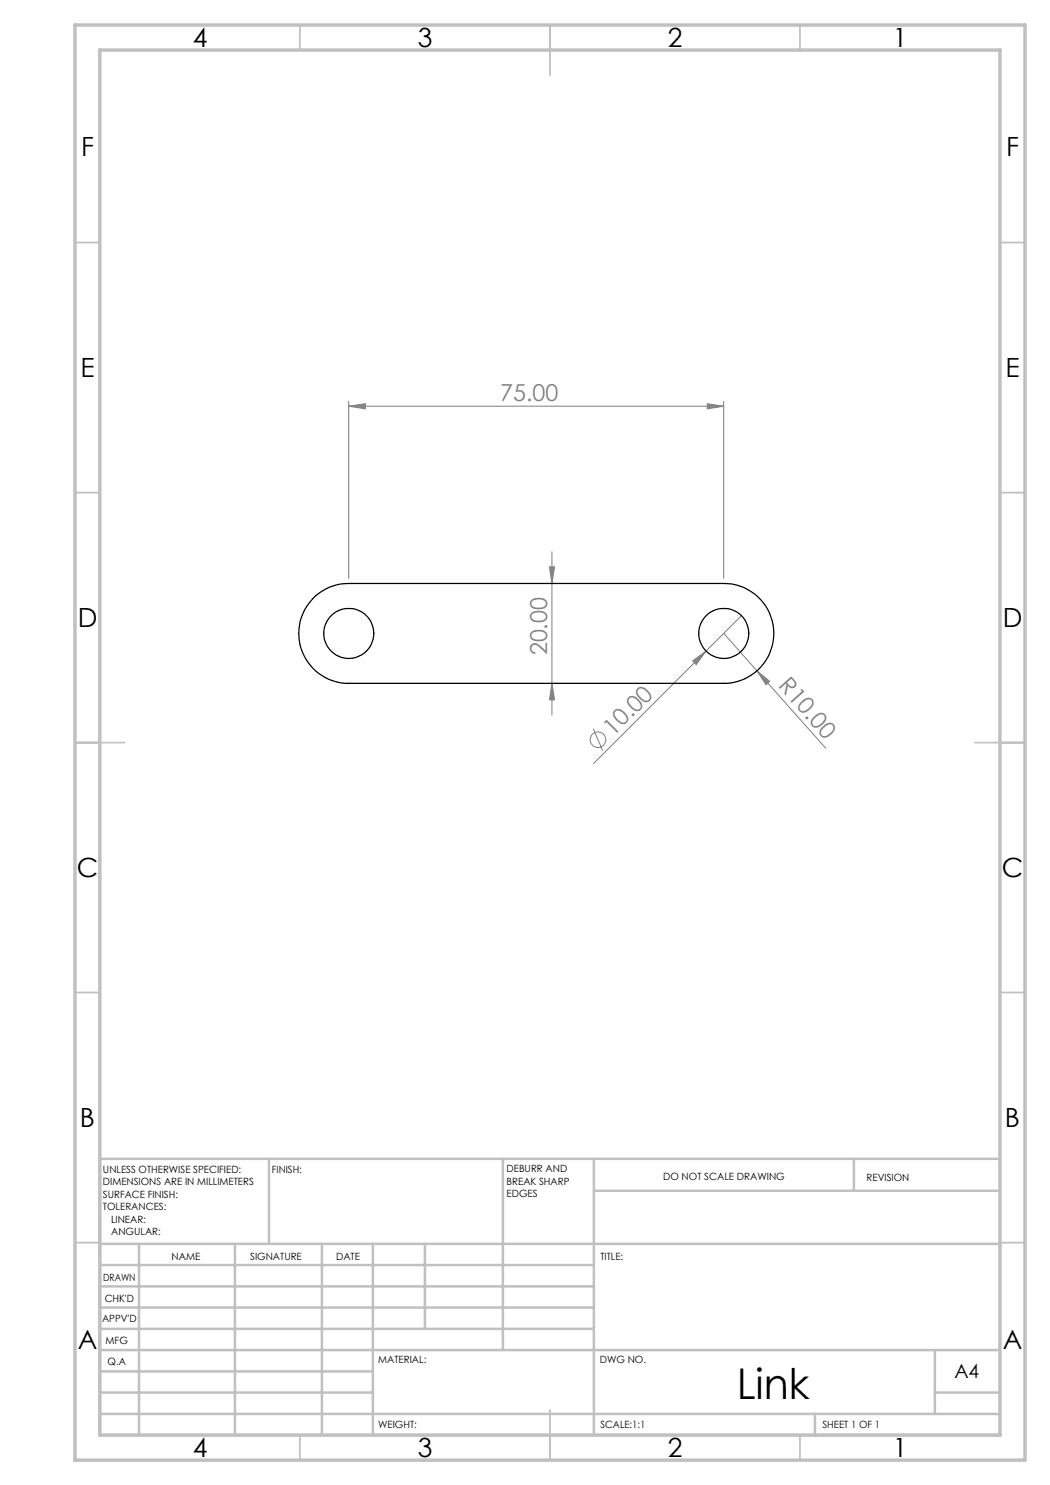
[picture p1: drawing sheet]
<svg xmlns="http://www.w3.org/2000/svg" width="210mm" height="297mm" viewBox="0 0 210 297" stroke-linecap="round" stroke-linejoin="round" font-family="sans-serif">
<g fill="none" stroke="#808080" stroke-width=".2">
<path d="M69.7 81.2l3.4-.5v1.1zM69.7 80.3v35.4M69.7 81.2h75M141.5 80.7l3.2 .5-3.2 .6zM144.7 80.3v35.4M109.9 113.4h1l-.5 3.3zM110.4 110.3v32.7M110.4 136.7l.5 3.3h-1zM138.5 132.2l2.7-2-2 2.7zM141.2 130.2l-22.5 22.5M144.7 126.7l20.5 23M148.3 123.2l-7.1 7"/>
<path d="M151.4 134.2l2.6 2.1-.8 .6zM118.6 145.7l1.9 4.4"/>
<circle cx="119.6" cy="147.9" r="1.56"/>
</g>
<g fill="none" stroke="#c0c0c0" stroke-width=".35">
<path d="M60 5v5M110 5v10M160 5v5M15 48.5h5M200 48.5h5M15 98.5h5M200 98.5h5M15 148.5h10M195 148.5h10M15 198.5h5M200 198.5h5M15 248.5h5"/>
<path d="M200 248.5h5M60 287v5M110 282v10M160 287v5"/>
</g>
<g fill="none" stroke="#c0c0c0" stroke-width=".5">
<path d="M53.8 231.8v17M100.6 231.8v38.2M118.8 231.8v55.2M118.8 238.2h81.2M170.8 231.8v6.4M200 231.8h-180v55.2M20 248.8h180M20 257.3h98.8M20 253h98.8M27.8 248.8v38.2M47 248.8v38.2M64.4 248.8v38.2"/>
<path d="M74.6 248.8v38.2M85 248.8v17M20 265.8h98.8M20 261.5h98.8M20 278.5h54.6M20 274.3h54.6M20 270h180M187 278.5h13M187 270v12.8M20 282.8h180M163 282.8v4.2"/>
</g>
<path d="M15 5h190v287h-190zM20 10h180v277h-180z" fill="none" stroke="#c0c0c0" stroke-width=".7"/>
<g fill="#808080">
<path d="M138.5 132.2l2.7-2-2 2.7z"/>
<path d="M151.4 134.2l2.6 2.1-.8 .6z"/>
<path d="M141.5 80.7l3.2 .5-3.2 .6zM69.7 81.2l3.4-.5v1.1z"/>
<path d="M110.4 136.7l.5 3.3h-1zM109.9 113.4h1l-.5 3.3z"/>
</g>
<g fill="none" stroke="#000" stroke-width=".25">
<path d="M63 119.3a9.8 9.8 0 0 1 6.7-2.6h75a10 10 0 0 1 10.1 10 10 10 0 0 1-10.1 10h-75a10 10 0 0 1-9.3-6.4 10 10 0 0 1 2.6-11z"/>
<circle cx="69.7" cy="126.7" r="5"/>
<circle cx="144.7" cy="126.7" r="5"/>
</g>
<text font-size="8.5" x="147.3" y="279.7">Link</text>
<g font-size="5.3">
<text x="38.5" y="9.5">4</text>
<text x="83.5" y="9.5">3</text>
<text x="133.6" y="9.5">2</text>
<text x="178.6" y="9.5">1</text>
<text x="16.2" y="31.3">F</text>
<text x="201.2" y="31.3">F</text>
<text x="16.1" y="75.5">E</text>
<text x="201.1" y="75.5">E</text>
<text x="15.5" y="125.5">D</text>
<text x="200.5" y="125.5">D</text>
<text x="15.4" y="175.5">C</text>
<text x="200.4" y="175.5">C</text>
<text x="16" y="225.5">B</text>
<text x="201" y="225.5">B</text>
<text x="15.5" y="269.8">A</text>
<text x="200.5" y="269.8">A</text>
<text x="38.5" y="291.5">4</text>
<text x="83.5" y="291.5">3</text>
<text x="133.6" y="291.5">2</text>
<text x="178.6" y="291.5">1</text>
</g>
<g font-size="4.7" fill="#808080">
<text x="100.1" y="80.2">75.00</text>
<text x="109.4" y="131.1" transform="rotate(-90 109.4 131.1)">20.00</text>
<text x="155.5" y="137.2" transform="rotate(48 155.5 137.2)">R10.00</text>
<text x="122.6" y="147.3" transform="rotate(-45 122.6 147.3)">10.00</text>
</g>
<text font-size="3.9" x="190.9" y="275.5">A4</text>
<g font-size="2">
<text x="20.6" y="234.6">UNLESS OTHERWISE SPECIFIED:</text>
<text x="20.6" y="237.1">DIMENSIONS ARE IN MILLIMETERS</text>
<text x="20.6" y="239.6">SURFACE FINISH:</text>
<text x="54.4" y="234.6">FINISH:</text>
<text x="101.3" y="234.5">DEBURR AND</text>
<text x="101.3" y="237">BREAK SHARP</text>
<text x="101.3" y="239.5">EDGES</text>
<text x="132.6" y="236">DO NOT SCALE DRAWING</text>
<text x="173.3" y="236.2">REVISION</text>
<text x="20.6" y="242.1">TOLERANCES:</text>
<text x="22.2" y="244.6">LINEAR:</text>
<text x="22.2" y="247.1">ANGULAR:</text>
<text x="34.3" y="252">NAME</text>
<text x="50" y="251.9">SIGNATURE</text>
<text x="67.2" y="251.9">DATE</text>
<text x="120.1" y="251.9">TITLE:</text>
<text x="20.6" y="256.1">DRAWN</text>
<text x="20.9" y="260.3">CHK'D</text>
<text x="20.4" y="264.4">APPV'D</text>
<text x="21.1" y="268.8">MFG</text>
<text x="21.5" y="273">Q.A</text>
<text x="75.6" y="272.5">MATERIAL:</text>
<text x="120" y="272.5">DWG NO.</text>
<text x="75.6" y="285.5">WEIGHT:</text>
<text x="120.1" y="285.6">SCALE:1:1</text>
<text x="164.5" y="285.6">SHEET 1 OF 1</text>
</g>
</svg>
